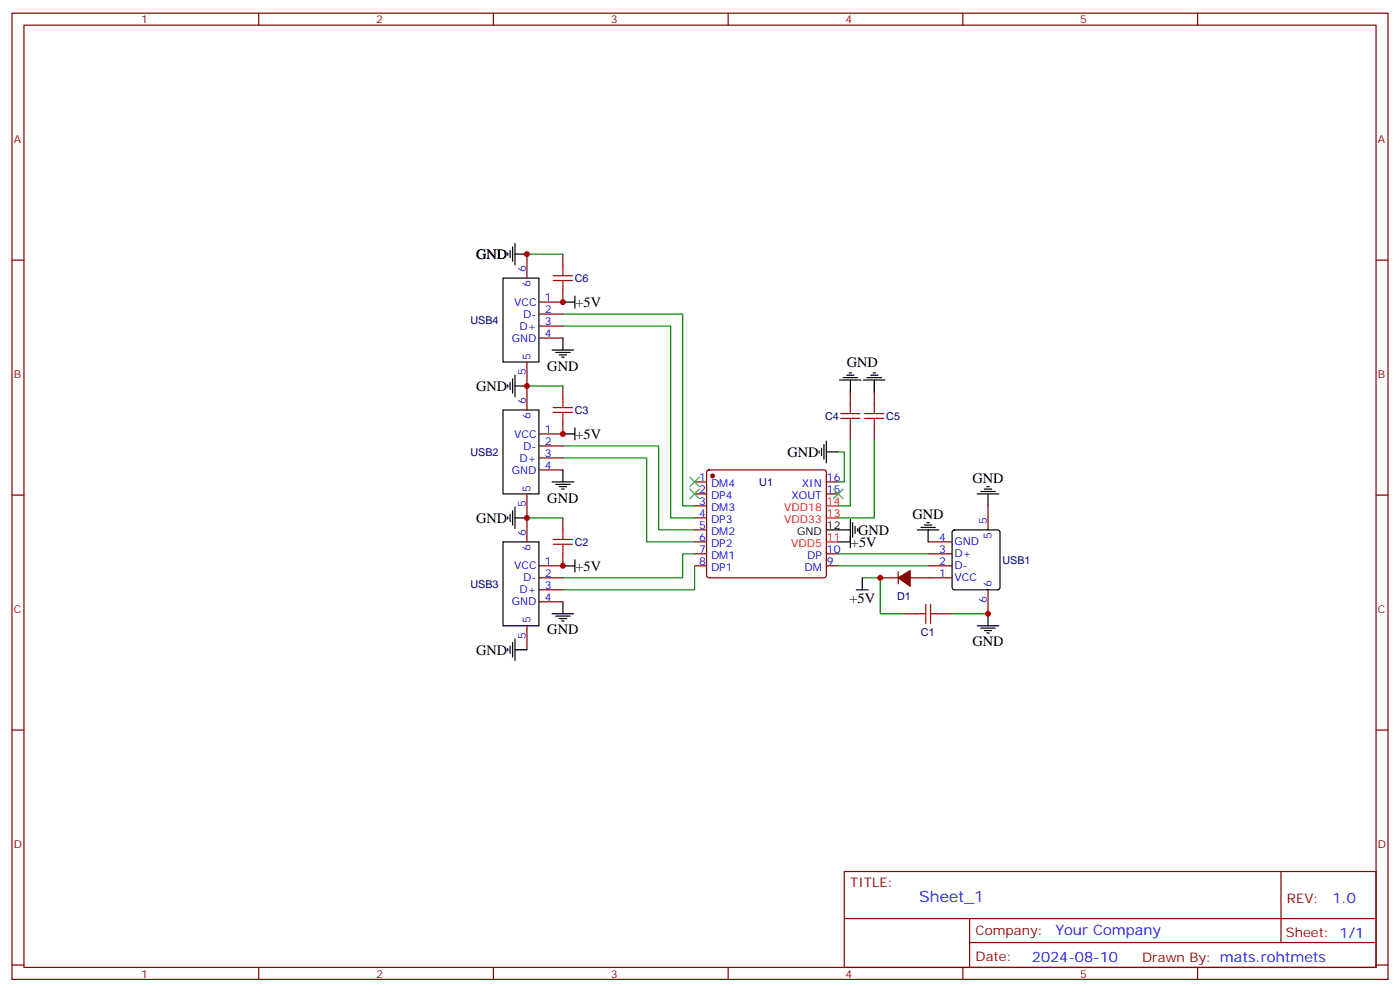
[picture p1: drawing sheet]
<svg xmlns="http://www.w3.org/2000/svg" width="412mm" height="292mm" viewBox="0 0 412 292" stroke-linecap="round" stroke-linejoin="round" font-family="sans-serif">
<g fill="none" stroke="#870000" stroke-width=".35">
<path d="M3.5 3.9h405.4v284.3h-405.4zM7.1 7.4h398.2v277.3h-398.2zM76.2 3.9v3.5M145.3 3.9v3.5M214.5 3.9v3.5M283.6 3.9v3.5M352.8 3.9v3.5M3.5 76.6h3.6M155.2 74.8v7M165.8 74.8v3.5M405.3 76.6h3.6M158.7 92.4h7.1"/>
<path d="M158.7 96h7.1M158.7 99.5h7.1M165.8 85.4v3.5h-7.1M155.2 106.5v14.1M165.8 113.6v3.5M250.5 115.4v3.5M257.5 115.4v3.5M158.7 131.2h7.1M158.7 134.8h7.1M158.7 138.3h7.1M165.8 124.2v3.5h-7.1M208.4 138.5l.4-.2h33.9l.5 .2 .2 .5v30.3l-.2 .5-.5 .2h-33.9l-.5-.2-.2-.5v-30.3z"/>
<path d="M250.5 125.9v3.6M257.5 125.9v3.6M3.5 145.7h3.6M155.2 145.3v14.2M165.8 152.4v3.5M204.6 159.5h3.5M204.6 141.8h3.5M204.6 145.3h3.5M204.6 148.9h3.5M204.6 152.4h3.5M204.6 155.9h3.5M243.4 141.8h3.5"/>
<path d="M243.4 145.3h3.5M273.4 159.5h7.1M291 148.9v7M405.3 145.7h3.6M158.7 170h7.1M158.7 173.6h7.1M158.7 177.1h7.1M165.8 163v3.5h-7.1M204.6 163h3.5M204.6 166.5h3.5M243.4 163h3.5M243.4 166.5h3.5"/>
<path d="M259.3 170h5.3M264.6 168.3v3.5M268.1 170h12.4M273.4 163h7.1M273.4 166.5h7.1M291 173.6v7M155.2 184.1v7.1M266.3 180.6h3.6M276.9 180.6h3.6M3.5 214.8h3.6M405.3 214.8h3.6M248.7 256.5h156.6v28.2h-156.6z"/>
<path d="M377.3 256.5v20.9M248.7 270.3h156.5M285.6 277.4h119.6M285.6 270.3v14.1M3.5 284h3.6M76.2 284.7v3.5M145.3 284.7v3.5M214.5 284.7v3.5M283.6 284.7v3.5M352.8 284.7v3.5M405.3 284h3.6"/>
</g>
<g fill="none" stroke="#000" stroke-width=".35">
<path d="M149.6 74.4v.7M150.3 73.7v2.1M151 72.7v4.2M151.7 71.6v6.4M151.7 74.8h3.5M148.2 81.8h10.5v24.7h-10.5zM165.8 99.5v3.5M165.8 88.9h3.5M169.3 87.1v3.6M149.6 113.2v.7M150.3 112.5v2.2M151 111.5v4.2"/>
<path d="M151.7 110.4v6.4M151.7 113.6h3.5M162.6 103h6.4M163.7 103.7h4.2M164.7 104.4h2.2M165.5 105.1h.7M247.3 111.8h6.3M248.4 111.1h4.2M249.4 110.4h2.1M250.1 109.7h.7M250.5 111.8v3.6M254.4 111.8h6.3"/>
<path d="M255.4 111.1h4.2M256.5 110.4h2.1M257.2 109.7h.7M257.5 111.8v3.6M148.2 120.6h10.5v24.7h-10.5zM165.8 138.3v3.5M165.8 127.7h3.5M169.3 125.9v3.6M241.3 132.6v.7M242 131.9v2.2M242.7 130.9v4.2M243.4 133h3.5"/>
<path d="M243.4 129.8v6.4M148.2 159.5h10.5v24.6h-10.5zM149.6 152v.8M150.3 151.3v2.2M151 150.3v4.2M151.7 152.4h3.5M151.7 149.2v6.4M162.6 141.8h6.4M163.7 142.5h4.2M164.7 143.2h2.2M165.5 143.9h.7M243.4 155.9h7.1"/>
<path d="M246.9 159.5h3.6M250.5 152.8v8.4M251.2 153.8v4.2M251.9 154.9v2.1M252.6 155.6v.7M270.2 155.9h6.4M271.3 155.2h4.2M272.3 154.5h2.2M273 153.8h.8M273.4 155.9v3.6M280.7 156.1l.5-.2h12.7l.5 .2 .2 .5v16.3l-.3 .5-.4 .2h-12.7l-.5-.3-.2-.4v-16.3zM287.9 145.3h6.3"/>
<path d="M288.9 144.6h4.3M290 143.9h2.1M290.7 143.2h.7M291 145.3v3.6M165.8 177.1v3.5M165.8 166.5h3.5M169.3 164.7v3.6M252.2 173.6h3.6M254 170v3.6M149.6 190.9v.7M150.3 190.1v2.2M151 189.1v4.2"/>
<path d="M151.7 188v6.4M151.7 191.2h3.5M162.6 180.6h6.4M163.7 181.3h4.2M164.7 182h2.2M165.5 182.7h.7M287.9 184.1h6.3M288.9 184.9h4.3M290 185.6h2.1M290.7 186.3h.7M291 180.6v3.5"/>
</g>
<g fill="#870000" stroke="#870000" stroke-width=".35">
<path d="M264.6 170l3.5-2.1v4.6z"/>
<circle cx="209.9" cy="140.1" r=".53"/>
</g>
<path d="M243.4 159.5h3.5M243.4 152.4h3.5M243.4 148.9h3.5" fill="none" stroke="#f00" stroke-width=".35"/>
<g fill="none" stroke="#008700" stroke-width=".35">
<path d="M155.2 74.8h10.6M165.8 96h31.8v56.4h7M165.8 92.4h35.3v56.5h3.5M155.2 113.6h10.6M165.8 134.8h24.7v24.7h14.1M165.8 131.2h28.2v24.7h10.6M246.9 133h1.8v8.8h-1.8M250.5 129.5v19.4h-3.6M257.5 129.5v22.9h-10.6M155.2 152.4h10.6M204.6 166.5v7.1h-38.8M204.6 163h-3.5v7h-35.3"/>
<path d="M246.9 166.5h26.5M246.9 163h26.5M254 170h5.3v10.6h7M280.5 180.6h10.5"/>
</g>
<g fill="none" stroke="#a10000" stroke-width=".35">
<path d="M165.8 78.3v2.8M163 82.5h5.6M163 81.1h5.6M165.8 82.5v2.9M163 119.9h5.6M165.8 117.1v2.8M250.5 118.9v2.8M257.5 118.9v2.8M163 121.4h5.6M165.8 121.4v2.8M247.6 123.1h5.7M247.6 121.7h5.7"/>
<path d="M250.5 123.1v2.8M254.7 123.1h5.6M254.7 121.7h5.6M257.5 123.1v2.8M163 158.8h5.6M165.8 155.9v2.9M163 160.2h5.6M165.8 160.2v2.8M272.7 177.8v5.6M274.1 177.8v5.6M269.9 180.6h2.8M274.1 180.6h2.8"/>
</g>
<path d="M203.2 143.9l2.8 2.9M203.2 140.4l2.8 2.8M206 143.9l-2.8 2.9M206 140.4l-2.8 2.8M245.5 143.9l2.9 2.9M248.4 143.9l-2.9 2.9" fill="none" stroke="#3c3" stroke-width=".35"/>
<g fill="#c00">
<circle cx="155.2" cy="152.4" r=".88"/>
<circle cx="259.3" cy="170" r=".88"/>
<circle cx="291" cy="180.6" r=".88"/>
<circle cx="165.8" cy="127.7" r=".88"/>
<circle cx="155.2" cy="113.6" r=".88"/>
<circle cx="165.8" cy="166.5" r=".88"/>
<circle cx="165.8" cy="88.9" r=".88"/>
<circle cx="155.2" cy="74.8" r=".88"/>
</g>
<text font-size="4.6" fill="#00f" x="270.8" y="265.5">Sheet_1</text>
<g font-size="4.2">
<text x="140.2" y="76.2">GND</text>
<text x="169.5" y="90.3">+5V</text>
<text x="249.4" y="108">GND</text>
<text x="161.2" y="109.1">GND</text>
<text x="140.2" y="115">GND</text>
<text x="169.5" y="129.1">+5V</text>
<text x="232" y="134.4">GND</text>
<text x="286.5" y="142.1">GND</text>
<text x="161.2" y="147.9">GND</text>
<text x="140.2" y="153.8">GND</text>
<text x="268.8" y="152.7">GND</text>
<text x="250.6" y="160.9">+5V</text>
<text x="252.8" y="157.4">GND</text>
<text x="169.5" y="167.9">+5V</text>
<text x="250.2" y="177.5">+5V</text>
<text x="161.2" y="186.7">GND</text>
<text x="286.5" y="190.2">GND</text>
<text x="140.2" y="192.6">GND</text>
</g>
<g font-size="4.2" fill="#00f">
<text x="392.5" y="265.7">1.0</text>
<text x="310.9" y="275.3">Your Company</text>
<text x="304" y="283.1">2024-08-10</text>
</g>
<g font-size="3.9" fill="#800">
<text x="250.5" y="261.1">TITLE:</text>
<text x="379.1" y="265.7">REV:</text>
<text x="287.4" y="275.3">Company:</text>
<text x="378.7" y="275.9">Sheet: 1/1</text>
<text x="287.4" y="282.9">Date:</text>
<text x="336.4" y="283">Drawn By: mats.rohtmets</text>
</g>
<g font-size="3.2" fill="#800">
<text x="41.6" y="6.9">1</text>
<text x="110.8" y="6.9">2</text>
<text x="179.9" y="6.9">3</text>
<text x="249.1" y="6.9">4</text>
<text x="318.2" y="6.9">5</text>
<text x="4.1" y="42">A</text>
<text x="405.9" y="42">A</text>
<text x="4.1" y="111.1">B</text>
<text x="405.9" y="111.1">B</text>
<text x="4.1" y="180.3">C</text>
<text x="405.9" y="180.3">C</text>
<text x="4.1" y="249.4">D</text>
<text x="405.9" y="249.4">D</text>
<text x="41.6" y="287.7">1</text>
<text x="110.8" y="287.7">2</text>
<text x="179.9" y="287.7">3</text>
<text x="249.1" y="287.7">4</text>
<text x="318.2" y="287.7">5</text>
</g>
<g font-size="3.2" fill="#00f">
<text x="154.9" y="80.1" transform="rotate(-90 154.9 80.1)">6</text>
<text x="151.4" y="90">VCC</text>
<text x="156.3" y="84.6" transform="rotate(-90 156.3 84.6)">6</text>
<text x="160.5" y="88.5">1</text>
<text x="154.2" y="93.5">D-</text>
<text x="160.5" y="92.1">2</text>
<text x="160.5" y="95.6">3</text>
<text x="150.8" y="100.5">GND</text>
<text x="153" y="97">D+</text>
<text x="160.5" y="99.1">4</text>
<text x="156.3" y="105.8" transform="rotate(-90 156.3 105.8)">5</text>
<text x="154.9" y="110.3" transform="rotate(-90 154.9 110.3)">5</text>
<text x="154.9" y="118.9" transform="rotate(-90 154.9 118.9)">6</text>
<text x="156.3" y="123.4" transform="rotate(-90 156.3 123.4)">6</text>
<text x="151.4" y="128.8">VCC</text>
<text x="160.5" y="127.4">1</text>
<text x="160.5" y="130.9">2</text>
<text x="153" y="135.8">D+</text>
<text x="154.2" y="132.3">D-</text>
<text x="160.5" y="134.4">3</text>
<text x="160.5" y="137.9">4</text>
<text x="150.8" y="139.3">GND</text>
<text x="205.9" y="141.5">1</text>
<text x="209.4" y="143.2">DM4</text>
<text x="236.2" y="143.2">XIN</text>
<text x="243.6" y="141.5">16</text>
<text x="154.9" y="149.1" transform="rotate(-90 154.9 149.1)">5</text>
<text x="156.3" y="144.6" transform="rotate(-90 156.3 144.6)">5</text>
<text x="205.9" y="145">2</text>
<text x="205.9" y="148.5">3</text>
<text x="209.4" y="146.8">DP4</text>
<text x="233.2" y="146.8">XOUT</text>
<text x="243.6" y="145">15</text>
<text x="205.9" y="152">4</text>
<text x="205.9" y="155.6">5</text>
<text x="209.4" y="150.3">DM3</text>
<text x="209.4" y="153.8">DP3</text>
<text x="290.7" y="154.2" transform="rotate(-90 290.7 154.2)">5</text>
<text x="154.9" y="157.7" transform="rotate(-90 154.9 157.7)">6</text>
<text x="205.9" y="159.1">6</text>
<text x="209.4" y="157.3">DM2</text>
<text x="209.4" y="160.9">DP2</text>
<text x="276.7" y="159.1">4</text>
<text x="281.2" y="160.5">GND</text>
<text x="292.1" y="158.6" transform="rotate(-90 292.1 158.6)">5</text>
<text x="151.4" y="167.6">VCC</text>
<text x="156.3" y="162.2" transform="rotate(-90 156.3 162.2)">6</text>
<text x="160.5" y="166.2">1</text>
<text x="205.9" y="162.6">7</text>
<text x="205.9" y="166.2">8</text>
<text x="209.4" y="164.4">DM1</text>
<text x="209.4" y="167.9">DP1</text>
<text x="237" y="167.9">DM</text>
<text x="237.8" y="164.4">DP</text>
<text x="243.6" y="166.2">9</text>
<text x="243.6" y="162.6">10</text>
<text x="276.7" y="162.6">3</text>
<text x="276.7" y="166.2">2</text>
<text x="281.2" y="164">D+</text>
<text x="281.2" y="167.6">D-</text>
<text x="154.2" y="171.1">D-</text>
<text x="160.5" y="169.7">2</text>
<text x="160.5" y="173.2">3</text>
<text x="276.7" y="169.7">1</text>
<text x="281.2" y="171.1">VCC</text>
<text x="292.1" y="172.9" transform="rotate(-90 292.1 172.9)">6</text>
<text x="150.8" y="178.2">GND</text>
<text x="153" y="174.6">D+</text>
<text x="160.5" y="176.7">4</text>
<text x="290.7" y="177.3" transform="rotate(-90 290.7 177.3)">6</text>
<text x="156.3" y="183.4" transform="rotate(-90 156.3 183.4)">5</text>
<text x="154.9" y="187.9" transform="rotate(-90 154.9 187.9)">5</text>
</g>
<g font-size="3.2" fill="#000080">
<text x="169.3" y="83">C6</text>
<text x="138.6" y="95.3">USB4</text>
<text x="169.3" y="121.8">C3</text>
<text x="243.1" y="123.5">C4</text>
<text x="261.1" y="123.6">C5</text>
<text x="138.6" y="134.1">USB2</text>
<text x="223.7" y="142.9">U1</text>
<text x="169.3" y="160.6">C2</text>
<text x="295.3" y="165.9">USB1</text>
<text x="138.6" y="172.9">USB3</text>
<text x="264.2" y="176.5">D1</text>
<text x="271.3" y="187.1">C1</text>
</g>
<g font-size="3.2" fill="#f00">
<text x="243.6" y="148.5">14</text>
<text x="231" y="153.8">VDD33</text>
<text x="231" y="150.3">VDD18</text>
<text x="243.6" y="152">13</text>
<text x="233" y="160.9">VDD5</text>
<text x="243.6" y="159.1">11</text>
</g>
<g font-size="3.2">
<text x="243.6" y="155.6">12</text>
<text x="234.8" y="157.3">GND</text>
</g>
</svg>
